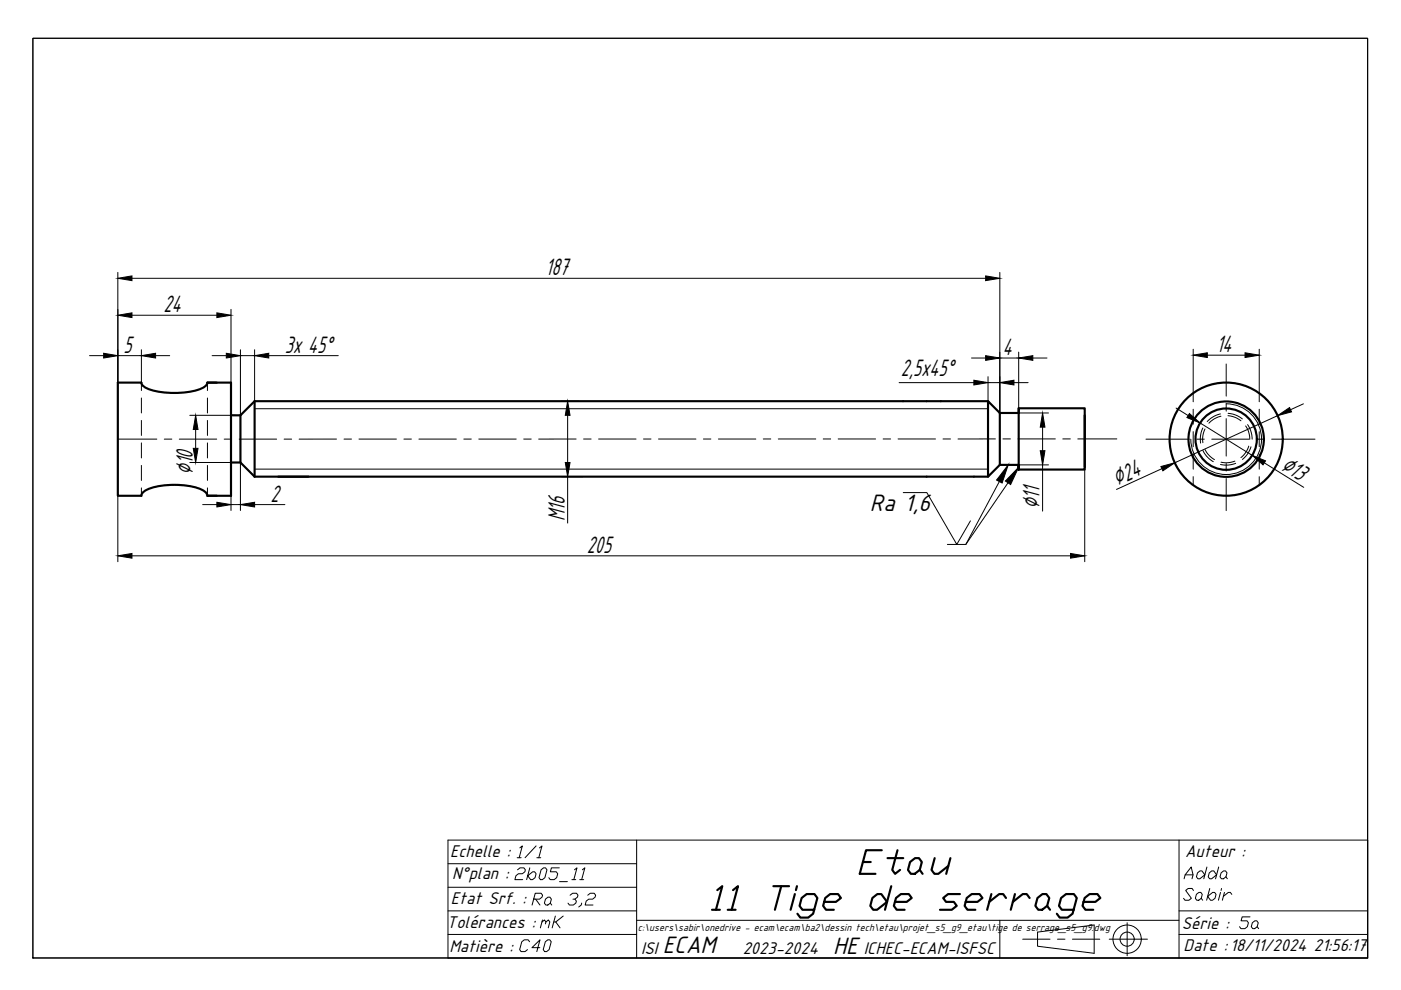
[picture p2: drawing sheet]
<svg xmlns="http://www.w3.org/2000/svg" width="297mm" height="210mm" viewBox="0 0 297 210" stroke-linecap="round" stroke-linejoin="round" font-family="sans-serif">
<!-- layer: Pr_cadre -->
<path d="M7 8.1h282.9v195h-282.9zM7 8.1h283v195h-283z" fill="none" stroke="#000" stroke-width=".21"/>
<!-- layer: 01 Fort -->
<g fill="none" stroke="#000" stroke-width=".46">
<path d="M30 81.1a2.05 2.05 0 0 0 1.6 1.4 18 18 0 0 0 11.4-.3l.9-.7 .1-.4M30 81.1h-5v24h5M44 81.1h5v7h2M49 88.1v10M51 98.1h-2v7h-5a2.13 2.13 0 0 0-1.7-1.5 17.1 17.1 0 0 0-11.4 .3l-.8 .8-.1 .4M51 98.1l3 3M51 88.1v10M54 85.1h155.5M54 85.1l-3 3M54 85.1v16M212 87.6h4v-1h14v13h-14v-.5M212 87.6l-2.5-2.5v16l2.5-2.5"/>
<path d="M212 98.6h4M212 87.6v11M216 99.1v-.5v.5M216 98.6v1v-1M216 86.6v12M230 88.1v11M54 101.1h155.5"/>
<circle cx="260" cy="93.1" r="12"/>
<circle cx="260" cy="93.1" r="8"/>
<circle cx="260" cy="93.1" r="6.5"/>
</g>
<!-- layer: 02 Interrompu -->
<g fill="none" stroke="#000" stroke-width=".21">
<path d="M30 81.1v1.7M30 84.4v3.2M30 89.1v3.2M30 93.9v3.2M30 98.7v3.2M44 81.1v1.7M44 84.4v3.2M44 89.1v3.2M44 93.9v3.2M44 98.7v3.2M253 83.4v1.8M253 86.8v3.1"/>
<path d="M253 91.5v3.2M253 96.3v3.2M255 90.7a5.5 5.5 0 0 0-.5 3.2M255 95.5l.8 1.2 1.4 1.2M255.5 91a4.8 4.8 0 0 0-.5 2.9M255.5 95.3a5 5 0 0 0 2 2.2M258.8 87.8a5.4 5.4 0 0 0-2.9 1.6M258.9 88.2a4.8 4.8 0 0 0-2.6 1.5M260.3 88.1a4.9 4.9 0 0 1 2.8 1.1M260.4 87.6a5.5 5.5 0 0 1 3 1.2M261.8 97.8l-1.3 .3-1.6-.1M262 98.2a5.5 5.5 0 0 1-3.2 .3"/>
<path d="M264.1 90.3l.7 1.5 .2 1.3M264.5 90l.7 1.2 .3 1.9M264.8 94.6l-.8 1.5-.9 .9M265.2 94.7a5.4 5.4 0 0 1-1.8 2.7M267 83.4v1.8M267 86.8v3.1M267 91.5v3.2M267 96.3v3.2M30 103.4v1.7M44 103.4v1.7M253 101.1v1.8M267 101.1v1.8"/>
</g>
<!-- layer: 07 Cotes -->
<g fill="none" stroke="#000" stroke-width=".21">
<path d="M25 57.8v23.3M28 59h181M212 57.8v29.8M19 75.4h3M25 75.4h5M28 66.8h18M30 74.2v6.9M33 75.4h3M45 75.4h3M49 65.6v15.5M51 74.2v13.9M51 75.4h3"/>
<path d="M54 74.2v10.9M57 75.4h14.7M206 75.9h3M209.5 79.9v5.2M212 75.9h4M216 74.7v11.9M219 75.9h3M253 74v9.4M256 75.3h8M267 74v9.4M40.2 88.1h9.8M40.2 98.1h9.8"/>
<path d="M41.5 91.1v4M49 98.1v10.1M51 98.1v10.1M119.1 85.1h3.6M120.4 88.1v10M190.6 81.1h15.9M209.5 81.1h2.5M214 87.6h8.3M214 98.6h8.3M215 81.1h3M221.1 90.6v5M221.1 98.6v9.8"/>
<path d="M230 99.6v19.5M246.3 99.4l-9.6 4.4M249.4 86.5l2.5 1.6M254.5 89.7l11 6.9M268.1 98.1l8.3 5.2M270.9 88.1l-21.8 10M276.3 85.6l-2.7 1.3M25 105.1v14M28 117.8h199M43 107h3M49 107h2M54 107h6.4"/>
<path d="M119.1 101.1h4.5M120.4 101.1v9.8M191.5 104.4h5l6.4 11 2.8-5M211.9 102.1l-7.1 13.3M213.7 102.4l-8.9 13h-3.9"/>
</g>
<g fill="#000" stroke="#000" stroke-width=".21">
<path d="M25 59l3-.5v1zM209 58.5l3 .5-3 .5zM22 74.9l3 .5-3 .5zM25 66.8l3-.5v1zM30 75.4l3-.5v1zM46 66.3l3 .5-3 .5zM48 74.9l3 .5-3 .5zM54 75.4l3-.5v1zM209 75.4l3 .5-3 .5zM216 75.9l3-.5v1zM253 75.3l3-.5v1zM264 74.8l3 .5-3 .5z"/>
<path d="M41.5 88.1l.5 3h-1zM41 95.1h1l-.5 3zM120.4 85.1l.5 3h-1zM119.9 98.1h1l-.5 3zM206.5 80.6l3 .5-3 .5zM212 81.1l3-.5v1zM221.1 87.6l.4 3h-.9zM220.6 95.6h.9l-.4 3zM246.1 98.9l3-.8-2.5 1.7zM252.2 87.7l2.3 2-2.9-1.2zM265.5 96.6l2.8 1.1-.5 .9zM270.9 88.1l2.5-1.7 .4 .9z"/>
<path d="M25 117.8l3-.4v.9zM46 106.5l3 .5-3 .5zM51 107l3-.5v1zM213.8 98.6l-1.3 3.8-1.2-.6zM216 99.1l-1.7 3.6-1.1-.7zM227 117.4l3 .4-3 .5z"/>
</g>
<!-- layer: Pr_cartouche -->
<g fill="none" stroke="#000" stroke-width=".21">
<path d="M95 178.1h195v25h-195zM135 178.1v25M250 178.1v25M95 198.1h40M95 193.1h40M95 188.1h40M95 183.1h40M135 195.1h115M212 195.1v8M232 196.1v6l-12-1.5v-3M235.2 199.1h8.1M239 195.6v7.1"/>
<path d="M250 198.1h40M250 193.1h40"/>
<circle cx="239" cy="199.1" r="3"/>
<circle cx="239" cy="199.1" r="1.5"/>
</g>
<!-- layer: 04 Fin -->
<path d="M54 99.5h155.5M54 86.7h155.5M260 85.6a7.5 7.5 0 0 1 7.5 7.5 7.5 7.5 0 0 1-7.5 7.5 7.5 7.5 0 0 1-7.5-7.5" fill="none" stroke="#000" stroke-width=".21"/>
<!-- layer: 03 Mixte -->
<g fill="none" stroke="#000" stroke-width=".21">
<path d="M260 77.2v6.8M25 93.1h8.2M34.8 93.1h1.6M38 93.1h7.9M47.5 93.1h1.6M50.7 93.1h7.9M60.2 93.1h1.6M71.3 93.1h-7.9M72.9 93.1h1.6M76.1 93.1h7.9M85.6 93.1h1.6M88.8 93.1h7.9"/>
<path d="M98.3 93.1h1.6M101.5 93.1h7.9M111 93.1h1.6M122.1 93.1h-7.9M123.7 93.1h1.6M126.9 93.1h7.9M136.4 93.1h1.6M139.6 93.1h7.9M149.1 93.1h1.6M152.3 93.1h7.9M161.8 93.1h1.6M165 93.1h7.9"/>
<path d="M174.5 93.1h1.6M177.7 93.1h7.9M187.2 93.1h1.6M190.4 93.1h7.9M199.9 93.1h1.6M211 93.1h-7.9M212.6 93.1h1.6M215.8 93.1h7.9M225.3 93.1h1.6M228.5 93.1h8.3M243 93.1h9.2M253.7 93.1h1.6"/>
<path d="M256.9 93.1h8M260 85.6v1.6M260 88.8v7.9M260 98.3v1.6M266.4 93.1h1.6M269.6 93.1h9.2M260 101.5v6.8"/>
</g>
<text font-size="11" x="149.9" y="195.8">11 Tige de serrage</text>
<text font-size="9.3" x="181.3" y="186.6">Etau</text>
<text font-size="6.6" x="111.8" y="193.7">Ra 3,2</text>
<g font-size="6.2">
<text x="108.3" y="188">2b05_11</text>
<text x="250.1" y="192.3">Sabir</text>
</g>
<g font-size="5.7">
<text x="108.7" y="183.1">1/1</text>
<text x="250.1" y="187.7">Adda</text>
<text x="113.6" y="197.9">mK</text>
<text x="109.4" y="202.8">C40</text>
<text x="261.8" y="198.3">5a</text>
</g>
<g font-size="5.6">
<text x="115.7" y="58.4">187</text>
<text x="34.7" y="66.2">24</text>
<text x="26.2" y="74.8">5</text>
<text x="60.4" y="74.8">3x 45°</text>
<text x="212.5" y="75.3">4</text>
<text x="257.9" y="74.7">14</text>
<text x="191" y="79.8">2,5x45°</text>
<text x="40.9" y="100.7" transform="rotate(-90 40.9 100.7)">∅10</text>
<text x="271.2" y="99.4" transform="rotate(32 271.2 99.4)">∅13</text>
<text x="57.4" y="106.4">2</text>
<text x="220.4" y="108" transform="rotate(-90 220.4 108)">∅11</text>
<text x="236.8" y="103.1" transform="rotate(-25 236.8 103.1)">∅24</text>
<text x="119.7" y="110.5" transform="rotate(-90 119.7 110.5)">M16</text>
<text x="184.5" y="108.4">Ra 1,6</text>
<text x="124.4" y="117.2">205</text>
<text x="140.5" y="202.2">ECAM</text>
<text x="176.6" y="202.3">HE</text>
</g>
<g font-size="4">
<text x="95.5" y="181.8">Echelle :</text>
<text x="251.3" y="181.7">Auteur :</text>
<text x="95.6" y="191.7">Etat Srf. :</text>
<text x="95.9" y="186.3">N°plan :</text>
<text x="94.8" y="196.8">Tolérances :</text>
<text x="250.6" y="197">Série :</text>
<text x="95.3" y="201.8">Matière :</text>
<text x="135.9" y="202.2">ISI</text>
<text x="157.5" y="202.2">2023-2024</text>
<text x="183.1" y="202.3">ICHEC-ECAM-ISFSC</text>
<text x="250.9" y="201.7">Date :18/11/2024 21:56:17</text>
</g>
<text font-size="2.4" x="135.3" y="197.4">c:\users\sabir\onedrive - ecam\ecam\ba2\dessin tech\etau\projet_s5_g9_etau\tige de serrage_s5_g9.dwg</text>
</svg>
